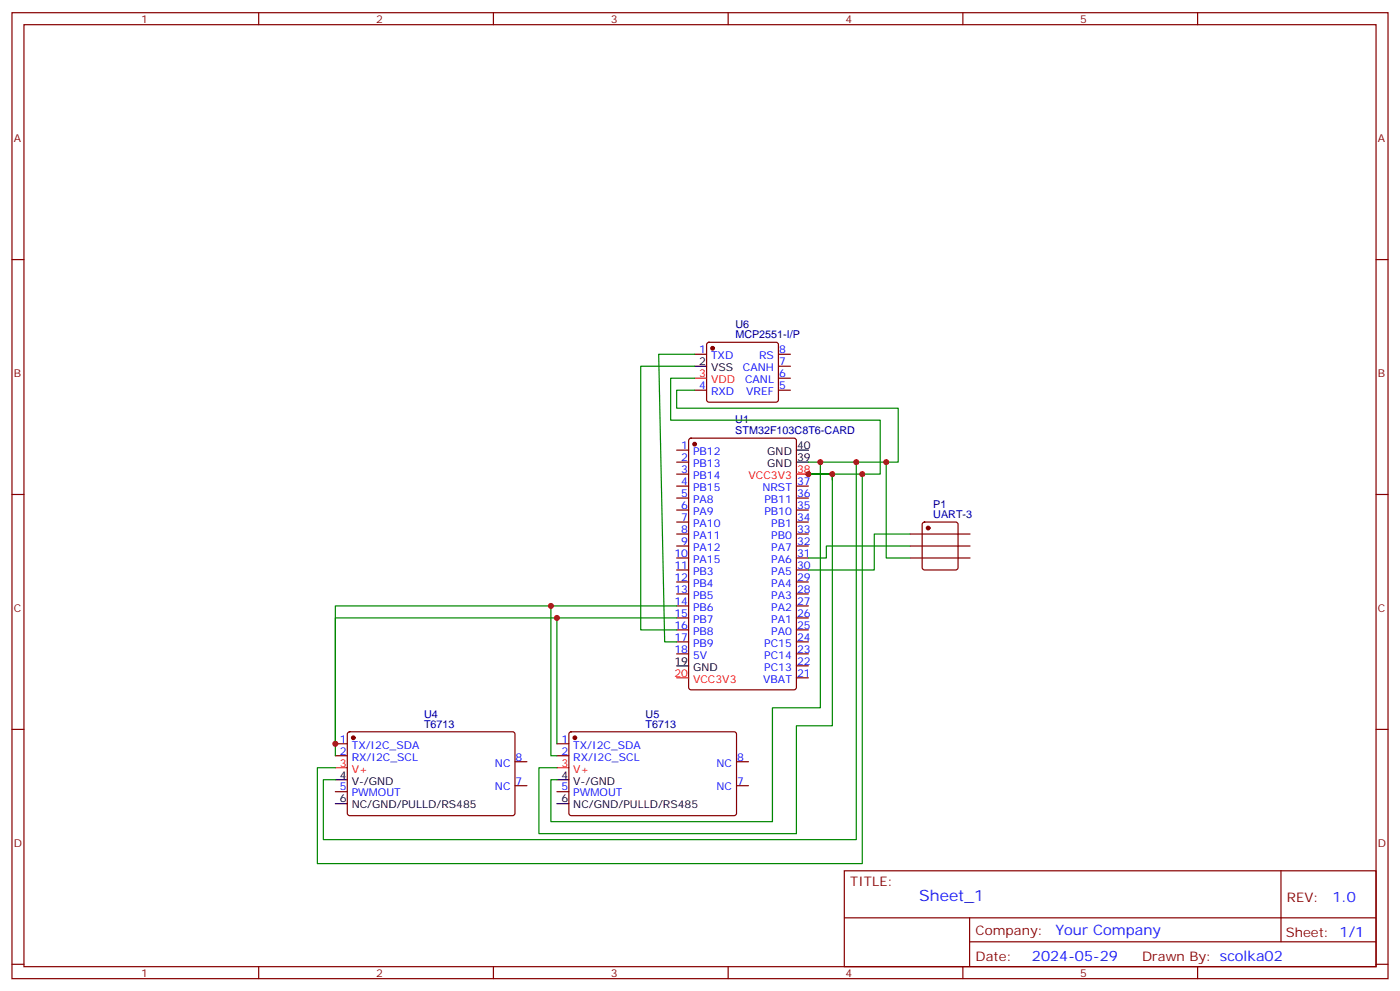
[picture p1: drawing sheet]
<svg xmlns="http://www.w3.org/2000/svg" width="412mm" height="292mm" viewBox="0 0 412 292" stroke-linecap="round" stroke-linejoin="round" font-family="sans-serif">
<g fill="none" stroke="#870000" stroke-width=".35">
<path d="M3.5 3.7h405.4v284.4h-405.4zM7.1 7.3h398.2v277.3h-398.2zM76.2 3.7v3.6M145.3 3.7v3.6M214.5 3.7v3.6M283.6 3.7v3.6M352.8 3.7v3.6M3.5 76.4h3.6M405.3 76.4h3.6M204.6 104.3h3.5M204.6 114.9h3.5M208.4 101l.4-.2h19.8l.5 .2 .2 .5v16.2l-.2 .5-.5 .2h-19.8l-.5-.2-.2-.5v-16.2z"/>
<path d="M229.3 104.3h3.5M229.3 114.9h3.5M229.3 111.3h3.5M229.3 107.8h3.5M199.3 132.5h3.5M199.3 136h3.5M199.3 139.6h3.5M203.1 129.2l.5-.2h30.3l.6 .4 .1 73-.5 .6-30.5 .1-.7-.5-.1-72.9zM3.5 145.6h3.6M199.3 143.1h3.5M199.3 146.6h3.5M199.3 150.1h3.5"/>
<path d="M199.3 153.7h3.5M199.3 157.2h3.5M234.6 143.1h3.5M234.6 146.6h3.5M234.6 150.1h3.5M234.6 153.7h3.5M234.6 157.2h3.5M268.1 157.2h17.7M271.9 153.9l.4-.2h9.2l.5 .2 .2 .5v12.7l-.2 .5-.5 .2h-9.2l-.5-.3-.2-.4v-12.7zM405.3 145.6h3.6M199.3 160.7h3.5M199.3 164.3h3.5"/>
<path d="M199.3 167.8h3.5M199.3 171.3h3.5M199.3 174.8h3.5M199.3 178.4h3.5M234.6 160.7h3.5M234.6 164.3h3.5M234.6 167.8h3.5M234.6 171.3h3.5M234.6 174.8h3.5M234.6 178.4h3.5M268.1 160.7h17.7M268.1 164.3h17.7"/>
<path d="M199.3 181.9h3.5M199.3 185.4h3.5M199.3 188.9h3.5M199.3 192.5h3.5M234.6 181.9h3.5M234.6 185.4h3.5M234.6 188.9h3.5M234.6 192.5h3.5M234.6 199.5h3.5M234.6 196h3.5M3.5 214.7h3.6M98.8 218.9h3.5"/>
<path d="M102.5 215.6l.5-.2 48.3 .1 .4 .6-.1 23.6-.6 .4-48.3-.1-.4-.6v-23.3zM164 218.9h3.6M167.8 215.6l.5-.2 48.2 .1 .5 .6-.1 23.6-.6 .4-48.3-.1-.4-.6v-23.3zM405.3 214.7h3.6M98.8 233h3.5M98.8 222.5h3.5M151.7 224.2h3.5M151.7 231.3h3.5M164 233h3.6M164 222.5h3.6M217 224.2h3.5M217 231.3h3.5"/>
<path d="M248.7 256.3h156.6v28.3h-156.6zM377.3 256.4v20.8M248.7 270.2h156.5M285.6 277.2h119.6M285.6 270.2v14.1M3.5 283.8h3.6M76.2 284.6v3.5M145.3 284.6v3.5M214.5 284.6v3.5M283.6 284.6v3.5M352.8 284.6v3.5M405.3 283.8h3.6"/>
</g>
<g fill="#870000" stroke="#870000" stroke-width=".35">
<circle cx="204.6" cy="130.7" r=".53"/>
<circle cx="104.1" cy="217.2" r=".53"/>
<circle cx="169.3" cy="217.2" r=".53"/>
<circle cx="273.4" cy="155.4" r=".53"/>
<circle cx="209.9" cy="102.5" r=".53"/>
</g>
<path d="M204.6 107.8h3.5M234.6 136h3.5M234.6 132.5h3.5M199.3 196h3.5M98.8 236.6h3.5M98.8 229.5h3.5M164 236.6h3.6M164 229.5h3.6" fill="none" stroke="#000" stroke-width=".35"/>
<path d="M204.6 111.3h3.5M234.6 139.6h3.5M199.3 199.5h3.5M98.8 226h3.5M164 226h3.6" fill="none" stroke="#f00" stroke-width=".35"/>
<g fill="none" stroke="#008700" stroke-width=".35">
<path d="M204.6 104.3h-10.6l1.8 84.6h3.5M204.6 107.8h-15.9v77.6h10.6M204.6 111.3h-7v12.4h61.7v15.9h-5.3M204.6 114.9h-5.3v5.3h65.3v15.8h-3.5M238.1 136h3.6v72.4h-14.2v33.5h-65.2v-12.4h1.7M241.7 136h10.5v111.2h-157v-17.7h3.6M245.2 139.6h-7.1h15.9v114.6h-160.5v-28.2h5.3M252.2 136h8.9v28.3h7M245.2 141.3v-1.7v74h-10.6v31.8h-75.9v-19.4h5.3M268.1 157.2h-10.6v10.6h-19.4M162.3 178.4h-63.5v40.5M199.3 178.4h-37v44.1h1.7"/>
<path d="M268.1 160.7h-24.7v3.6h-5.3M164 181.9h-65.2v40.6M199.3 181.9h-35.3v37"/>
</g>
<g fill="#c00">
<circle cx="245.2" cy="139.6" r=".88"/>
<circle cx="162.3" cy="178.4" r=".88"/>
<circle cx="164" cy="181.9" r=".88"/>
<circle cx="98.8" cy="218.9" r=".88"/>
<circle cx="238.1" cy="139.6" r=".88"/>
<circle cx="241.7" cy="136" r=".88"/>
<circle cx="252.2" cy="136" r=".88"/>
<circle cx="254" cy="139.6" r=".88"/>
<circle cx="261.1" cy="136" r=".88"/>
</g>
<text font-size="4.6" fill="#00f" x="270.8" y="265.4">Sheet_1</text>
<g font-size="4.2" fill="#00f">
<text x="392.5" y="265.6">1.0</text>
<text x="310.9" y="275.2">Your Company</text>
<text x="304" y="283">2024-05-29</text>
</g>
<g font-size="3.9" fill="#800">
<text x="250.5" y="260.9">TITLE:</text>
<text x="379.1" y="265.6">REV:</text>
<text x="287.4" y="275.1">Company:</text>
<text x="378.7" y="275.7">Sheet: 1/1</text>
<text x="287.4" y="282.8">Date:</text>
<text x="336.4" y="282.9">Drawn By: scolka02</text>
</g>
<g font-size="3.2" fill="#800">
<text x="41.6" y="6.7">1</text>
<text x="110.8" y="6.7">2</text>
<text x="179.9" y="6.7">3</text>
<text x="249.1" y="6.7">4</text>
<text x="318.2" y="6.7">5</text>
<text x="4.1" y="41.8">A</text>
<text x="405.9" y="41.8">A</text>
<text x="4.1" y="111">B</text>
<text x="405.9" y="111">B</text>
<text x="4.1" y="180.1">C</text>
<text x="405.9" y="180.1">C</text>
<text x="4.1" y="249.3">D</text>
<text x="405.9" y="249.3">D</text>
<text x="41.6" y="287.5">1</text>
<text x="110.8" y="287.5">2</text>
<text x="179.9" y="287.5">3</text>
<text x="249.1" y="287.5">4</text>
<text x="318.2" y="287.5">5</text>
</g>
<g font-size="3.2" fill="#000080">
<text x="216.6" y="99.6">MCP2551-I/P</text>
<text x="216.6" y="96.6">U6</text>
<text x="216.6" y="124.6">U1</text>
<text x="216.6" y="127.8">STM32F103C8T6-CARD</text>
<text x="274.9" y="149.6">P1</text>
<text x="274.9" y="152.6">UART-3</text>
<text x="124.9" y="214.3">T6713</text>
<text x="124.9" y="211.2">U4</text>
<text x="190.2" y="214.3">T6713</text>
<text x="190.2" y="211.2">U5</text>
</g>
<g font-size="3.2" fill="#00f">
<text x="205.9" y="103.9">1</text>
<text x="209.4" y="105.7">TXD</text>
<text x="223.6" y="105.7">RS</text>
<text x="229.5" y="107.5">7</text>
<text x="229.5" y="103.9">8</text>
<text x="218.9" y="109.2">CANH</text>
<text x="219.5" y="112.7">CANL</text>
<text x="229.5" y="111">6</text>
<text x="205.9" y="114.5">4</text>
<text x="209.4" y="116.3">RXD</text>
<text x="219.8" y="116.3">VREF</text>
<text x="229.5" y="114.5">5</text>
<text x="200.7" y="132.2">1</text>
<text x="200.7" y="135.7">2</text>
<text x="204.2" y="133.9">PB12</text>
<text x="204.2" y="137.4">PB13</text>
<text x="200.7" y="139.2">3</text>
<text x="200.7" y="142.7">4</text>
<text x="204.2" y="141">PB14</text>
<text x="234.8" y="142.7">37</text>
<text x="200.7" y="146.3">5</text>
<text x="200.7" y="149.8">6</text>
<text x="204.2" y="144.5">PB15</text>
<text x="204.2" y="148">PA8</text>
<text x="224.6" y="144.5">NRST</text>
<text x="225.2" y="148">PB11</text>
<text x="234.8" y="149.8">35</text>
<text x="234.8" y="146.3">36</text>
<text x="200.7" y="153.3">7</text>
<text x="204.2" y="151.6">PA9</text>
<text x="204.2" y="155.1">PA10</text>
<text x="225.2" y="151.6">PB10</text>
<text x="227.2" y="155.1">PB1</text>
<text x="234.8" y="153.3">34</text>
<text x="200.7" y="156.8">8</text>
<text x="200.7" y="160.4">9</text>
<text x="204.2" y="158.6">PA11</text>
<text x="227.2" y="158.6">PB0</text>
<text x="234.8" y="160.4">32</text>
<text x="234.8" y="156.8">33</text>
<text x="198.6" y="163.9">10</text>
<text x="198.6" y="167.4">11</text>
<text x="204.2" y="162.1">PA12</text>
<text x="204.2" y="165.7">PA15</text>
<text x="227.2" y="165.7">PA6</text>
<text x="227.2" y="162.1">PA7</text>
<text x="234.8" y="167.4">30</text>
<text x="234.8" y="163.9">31</text>
<text x="198.6" y="171">12</text>
<text x="204.2" y="169.2">PB3</text>
<text x="204.2" y="172.7">PB4</text>
<text x="227.2" y="172.7">PA4</text>
<text x="227.2" y="169.2">PA5</text>
<text x="234.8" y="171">29</text>
<text x="198.6" y="174.5">13</text>
<text x="198.6" y="178">14</text>
<text x="204.2" y="176.2">PB5</text>
<text x="204.2" y="179.8">PB6</text>
<text x="227.2" y="179.8">PA2</text>
<text x="227.2" y="176.2">PA3</text>
<text x="234.8" y="178">27</text>
<text x="234.8" y="174.5">28</text>
<text x="198.6" y="181.5">15</text>
<text x="198.6" y="185.1">16</text>
<text x="204.2" y="183.3">PB7</text>
<text x="227.2" y="183.3">PA1</text>
<text x="234.8" y="185.1">25</text>
<text x="234.8" y="181.5">26</text>
<text x="198.6" y="188.6">17</text>
<text x="204.2" y="186.8">PB8</text>
<text x="204.2" y="190.4">PB9</text>
<text x="225.1" y="190.4">PC15</text>
<text x="227.2" y="186.8">PA0</text>
<text x="234.8" y="188.6">24</text>
<text x="198.6" y="192.1">18</text>
<text x="204.2" y="193.9">5V</text>
<text x="225.1" y="197.4">PC13</text>
<text x="225.1" y="193.9">PC14</text>
<text x="234.8" y="195.7">22</text>
<text x="234.8" y="192.1">23</text>
<text x="224.8" y="200.9">VBAT</text>
<text x="234.8" y="199.2">21</text>
<text x="100.1" y="218.6">1</text>
<text x="103.6" y="220.3">TX/I2C_SDA</text>
<text x="165.4" y="218.6">1</text>
<text x="168.9" y="220.3">TX/I2C_SDA</text>
<text x="100.1" y="222.1">2</text>
<text x="103.6" y="223.9">RX/I2C_SCL</text>
<text x="145.8" y="225.6">NC</text>
<text x="151.9" y="223.9">8</text>
<text x="165.4" y="222.1">2</text>
<text x="168.9" y="223.9">RX/I2C_SCL</text>
<text x="211.1" y="225.6">NC</text>
<text x="217.1" y="223.9">8</text>
<text x="100.1" y="232.7">5</text>
<text x="145.8" y="232.7">NC</text>
<text x="151.9" y="230.9">7</text>
<text x="165.4" y="232.7">5</text>
<text x="211.1" y="232.7">NC</text>
<text x="217.1" y="230.9">7</text>
<text x="103.6" y="234.5">PWMOUT</text>
<text x="168.9" y="234.5">PWMOUT</text>
</g>
<g font-size="3.2">
<text x="205.9" y="107.5">2</text>
<text x="209.4" y="109.2">VSS</text>
<text x="226" y="137.4">GND</text>
<text x="226" y="133.9">GND</text>
<text x="234.8" y="135.7">39</text>
<text x="234.8" y="132.2">40</text>
<text x="198.6" y="195.7">19</text>
<text x="204.2" y="197.4">GND</text>
<text x="100.1" y="229.2">4</text>
<text x="103.6" y="230.9">V-/GND</text>
<text x="165.4" y="229.2">4</text>
<text x="168.9" y="230.9">V-/GND</text>
<text x="100.1" y="236.2">6</text>
<text x="103.6" y="238">NC/GND/PULLD/RS485</text>
<text x="165.4" y="236.2">6</text>
<text x="168.9" y="238">NC/GND/PULLD/RS485</text>
</g>
<g font-size="3.2" fill="#f00">
<text x="205.9" y="111">3</text>
<text x="209.4" y="112.7">VDD</text>
<text x="220.5" y="141">VCC3V3</text>
<text x="234.8" y="139.2">38</text>
<text x="198.6" y="199.2">20</text>
<text x="204.2" y="200.9">VCC3V3</text>
<text x="100.1" y="225.6">3</text>
<text x="103.6" y="227.4">V+</text>
<text x="165.4" y="225.6">3</text>
<text x="168.9" y="227.4">V+</text>
</g>
</svg>
